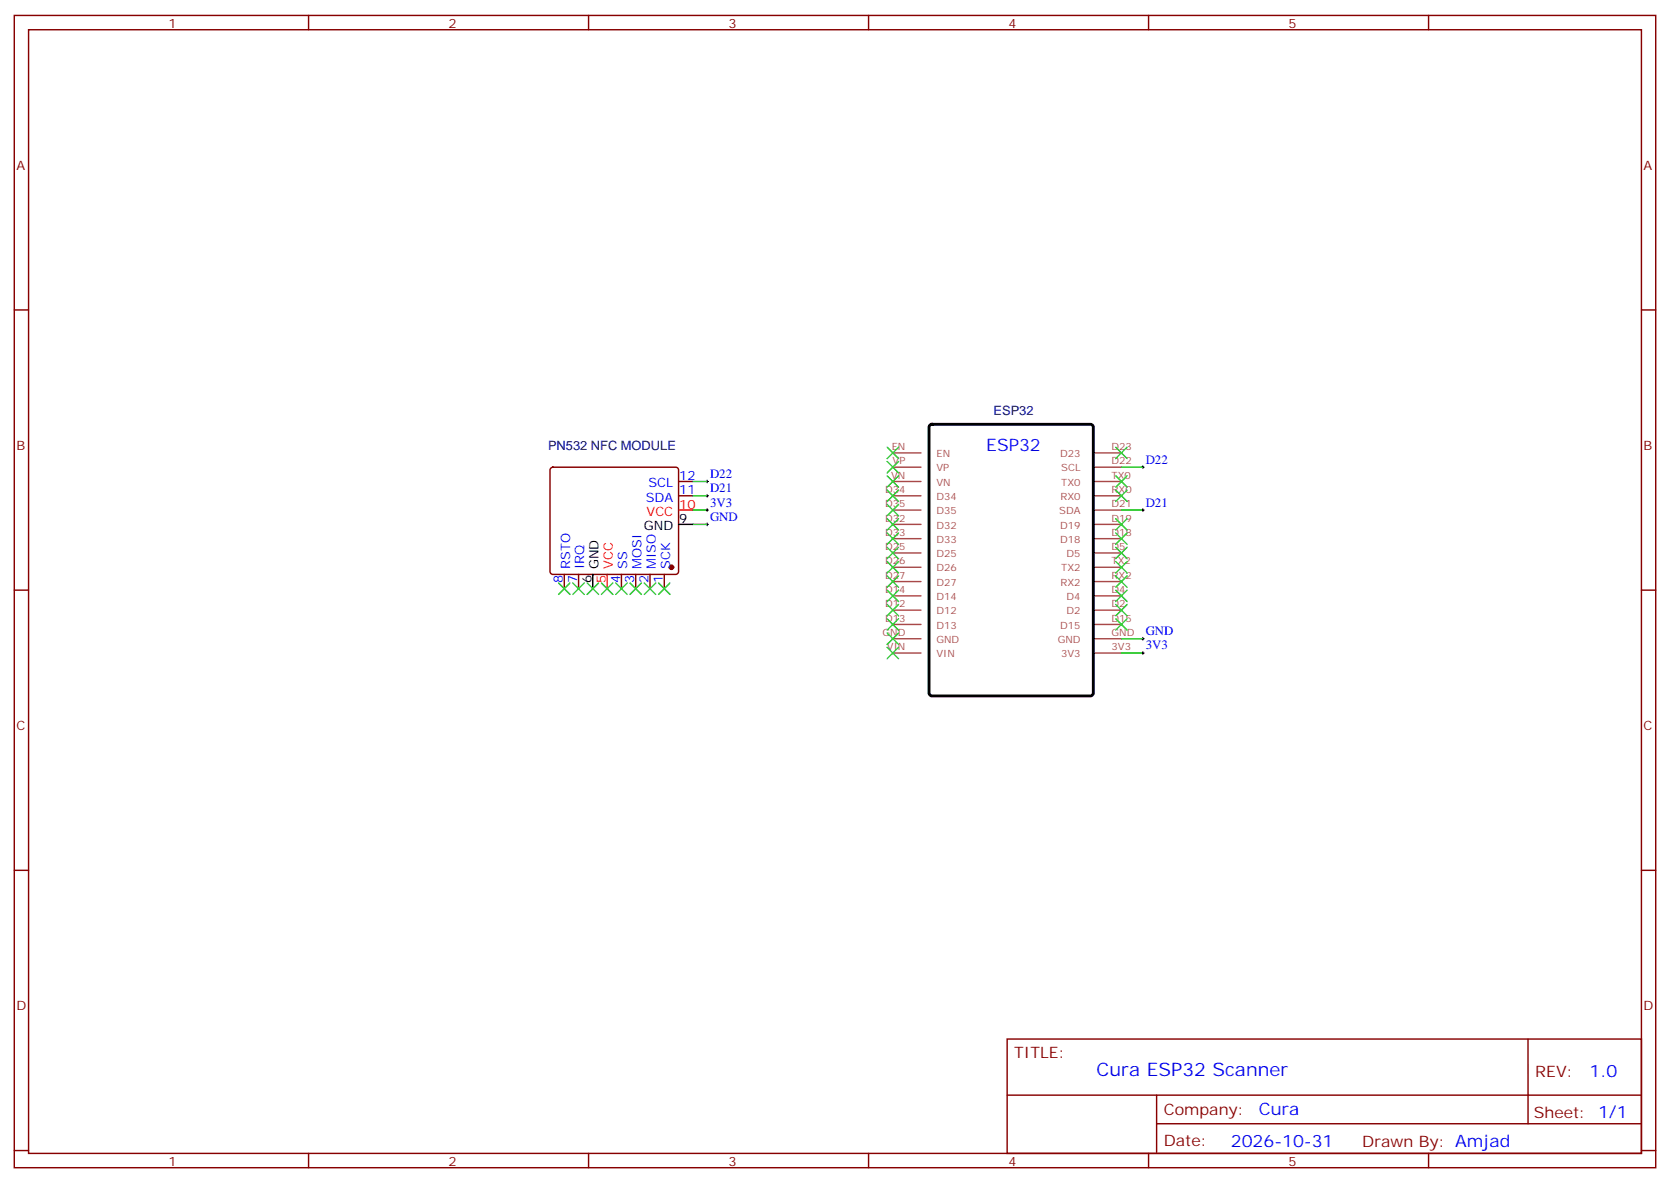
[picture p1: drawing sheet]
<svg xmlns="http://www.w3.org/2000/svg" width="412mm" height="292mm" viewBox="0 0 412 292" stroke-linecap="round" stroke-linejoin="round" font-family="sans-serif">
<g fill="none" stroke="#870000" stroke-width=".35">
<path d="M3.5 3.8h405.4v284.3h-405.4zM7.1 7.3h398.2v277.3h-398.2zM76.2 3.8v3.5M145.3 3.8v3.5M214.5 3.8v3.5M283.6 3.8v3.5M352.8 3.8v3.5M3.5 76.5h3.6M405.3 76.5h3.6M136.1 115.5l.4-.2h30.4a.71 .71 0 0 1 .7 .7v25a.76 .76 0 0 1-.7 .7h-30.4a.76 .76 0 0 1-.7-.7v-25zM167.6 118.8h3.5M167.6 122.3h3.5"/>
<path d="M3.5 145.6h3.6M139.3 141.7v3.6M142.9 141.7v3.6M153.5 141.7v3.6M157 141.7v3.6M160.5 141.7v3.6M164 141.7v3.6M405.3 145.6h3.6M3.5 214.8h3.6M405.3 214.8h3.6M248.7 256.4h156.6v28.2h-156.6zM377.3 256.4v20.9"/>
<path d="M248.7 270.2h156.5M285.6 277.3h119.6M285.6 270.2v14.2M3.5 283.9h3.6M76.2 284.6v3.5M145.3 284.6v3.5M214.5 284.6v3.5M283.6 284.6v3.5M352.8 284.6v3.5M405.3 283.9h3.6"/>
</g>
<g fill="none" stroke="#a64a4a" stroke-width=".35">
<path d="M220.5 118.8h6.9M220.5 115.3h6.9M220.5 111.8h6.9M270 118.8h6.9M270 115.3h6.9M270 111.8h6.9M220.5 140h6.9M220.5 136.5h6.9M220.5 132.9h6.9M220.5 129.4h6.9M220.5 125.9h6.9M220.5 122.3h6.9"/>
<path d="M270 140h6.9M270 136.5h6.9M270 132.9h6.9M270 129.4h6.9M270 125.9h6.9M270 122.3h6.9M220.5 157.6h6.9M220.5 154.1h6.9M220.5 150.6h6.9M220.5 147h6.9M220.5 143.5h6.9M270 157.6h6.9"/>
<path d="M270 154.1h6.9M270 150.6h6.9M270 147h6.9M270 143.5h6.9M220.5 161.1h6.9M270 161.1h6.9"/>
</g>
<path d="M229.7 104.9l.4-.2h39.2a.71 .71 0 0 1 .7 .7v65.6a.76 .76 0 0 1-.7 .7h-39.2a.76 .76 0 0 1-.7-.7v-65.6z" fill="none" stroke="#000" stroke-width=".71"/>
<circle cx="165.8" cy="140" r=".53" fill="#870000" stroke="#870000" stroke-width=".35"/>
<path d="M167.6 125.9h3.5M149.9 141.7v3.6" fill="none" stroke="#f00" stroke-width=".35"/>
<path d="M167.6 129.4h3.5M146.4 141.7v3.6" fill="none" stroke="#000" stroke-width=".35"/>
<g fill="none" stroke="#000" stroke-width=".25">
<path d="M174.3 118.8h.7M174.6 118.5v.7M281.9 115.3h.7M282.2 114.9v.7M174.3 122.3h.7M174.3 125.9h.7M174.3 129.4h.7M174.6 122v.7M174.6 125.5v.7M174.6 129v.8M281.9 125.9h.7M282.2 125.5v.7"/>
<path d="M281.9 157.6h.7M282.2 157.3v.7M281.9 161.1h.7M282.2 160.8v.7"/>
</g>
<path d="M171.1 118.8h3.5M276.9 115.3h5.3M171.1 122.3h3.5M171.1 125.9h3.5M171.1 129.4h3.5M276.9 125.9h5.3M276.9 157.6h5.3M276.9 161.1h5.3" fill="none" stroke="#008700" stroke-width=".35"/>
<g fill="none" stroke="#3c3" stroke-width=".35">
<path d="M219.1 110.3l2.8 2.9M219.1 113.9l2.8 2.8M219.1 117.4l2.8 2.8M221.9 110.3l-2.8 2.9M221.9 113.9l-2.8 2.8M221.9 117.4l-2.8 2.8M275.5 110.3l2.8 2.9M275.5 117.4l2.8 2.8M278.3 110.3l-2.8 2.9M278.3 117.4l-2.8 2.8M219.1 120.9l2.8 2.9M219.1 124.5l2.8 2.8"/>
<path d="M219.1 128l2.8 2.8M219.1 131.5l2.8 2.8M219.1 135l2.8 2.9M219.1 138.6l2.8 2.8M221.9 120.9l-2.8 2.9M221.9 124.5l-2.8 2.8M221.9 128l-2.8 2.8M221.9 131.5l-2.8 2.8M221.9 135l-2.8 2.9M221.9 138.6l-2.8 2.8M275.5 120.9l2.8 2.9M275.5 128l2.8 2.8"/>
<path d="M275.5 131.5l2.8 2.8M275.5 135l2.8 2.9M275.5 138.6l2.8 2.8M278.3 120.9l-2.8 2.9M278.3 128l-2.8 2.8M278.3 131.5l-2.8 2.8M278.3 135l-2.8 2.9M278.3 138.6l-2.8 2.8M137.9 143.9l2.9 2.8M140.8 143.9l-2.9 2.8M141.5 143.9l2.8 2.8M144.3 143.9l-2.8 2.8"/>
<path d="M145 143.9l2.8 2.8M147.8 143.9l-2.8 2.8M148.5 143.9l2.8 2.8M151.3 143.9l-2.8 2.8M152 143.9l2.9 2.8M154.9 143.9l-2.9 2.8M155.6 143.9l2.8 2.8M158.4 143.9l-2.8 2.8M159.1 143.9l2.8 2.8M161.9 143.9l-2.8 2.8M162.6 143.9l2.9 2.8M165.5 143.9l-2.9 2.8"/>
<path d="M219.1 142.1l2.8 2.8M219.1 145.6l2.8 2.8M219.1 149.2l2.8 2.8M219.1 152.7l2.8 2.8M219.1 156.2l2.8 2.8M219.1 159.7l2.8 2.9M221.9 142.1l-2.8 2.8M221.9 145.6l-2.8 2.8M221.9 149.2l-2.8 2.8M221.9 152.7l-2.8 2.8M221.9 156.2l-2.8 2.8M221.9 159.7l-2.8 2.9"/>
<path d="M275.5 142.1l2.8 2.8M275.5 145.6l2.8 2.8M275.5 149.2l2.8 2.8M275.5 152.7l2.8 2.8M278.3 142.1l-2.8 2.8M278.3 145.6l-2.8 2.8M278.3 149.2l-2.8 2.8M278.3 152.7l-2.8 2.8"/>
</g>
<text font-size="4.6" fill="#00f" x="270.8" y="265.4">Cura ESP32 Scanner</text>
<g font-size="4.2" fill="#00f">
<text x="243.5" y="111.3">ESP32</text>
<text x="392.5" y="265.7">1.0</text>
<text x="310.9" y="275.2">Cura</text>
<text x="304" y="283">2026-10-31</text>
</g>
<g font-size="3.9" fill="#800">
<text x="250.5" y="261">TITLE:</text>
<text x="379.1" y="265.7">REV:</text>
<text x="287.4" y="275.2">Company:</text>
<text x="378.7" y="275.8">Sheet: 1/1</text>
<text x="287.4" y="282.9">Date:</text>
<text x="336.4" y="282.9">Drawn By: Amjad</text>
</g>
<g font-size="3.2" fill="#800">
<text x="41.6" y="6.8">1</text>
<text x="110.8" y="6.8">2</text>
<text x="179.9" y="6.8">3</text>
<text x="249.1" y="6.8">4</text>
<text x="318.2" y="6.8">5</text>
<text x="4.1" y="41.9">A</text>
<text x="405.9" y="41.9">A</text>
<text x="4.1" y="111.1">B</text>
<text x="405.9" y="111.1">B</text>
<text x="4.1" y="180.2">C</text>
<text x="405.9" y="180.2">C</text>
<text x="4.1" y="249.3">D</text>
<text x="405.9" y="249.3">D</text>
<text x="41.6" y="287.6">1</text>
<text x="110.8" y="287.6">2</text>
<text x="179.9" y="287.6">3</text>
<text x="249.1" y="287.6">4</text>
<text x="318.2" y="287.6">5</text>
</g>
<g font-size="3.2" fill="#000080">
<text x="245.3" y="102.4">ESP32</text>
<text x="135.3" y="111.1">PN532 NFC MODULE</text>
</g>
<g font-size="3.2" fill="#00f">
<text x="167.7" y="118.5">12</text>
<text x="175.3" y="117.9">D22</text>
<text x="282.9" y="114.4">D22</text>
<text x="159.5" y="123.8">SDA</text>
<text x="160.1" y="120.2">SCL</text>
<text x="167.7" y="122">11</text>
<text x="175.3" y="121.5">D21</text>
<text x="175.3" y="125">3V3</text>
<text x="282.9" y="125">D21</text>
<text x="175.3" y="128.5">GND</text>
<text x="139" y="143.9" transform="rotate(-90 139 143.9)">8</text>
<text x="140.8" y="140.4" transform="rotate(-90 140.8 140.4)">RSTO</text>
<text x="142.5" y="143.9" transform="rotate(-90 142.5 143.9)">7</text>
<text x="144.3" y="140.4" transform="rotate(-90 144.3 140.4)">IRQ</text>
<text x="153.1" y="143.9" transform="rotate(-90 153.1 143.9)">4</text>
<text x="154.9" y="140.4" transform="rotate(-90 154.9 140.4)">SS</text>
<text x="156.6" y="143.9" transform="rotate(-90 156.6 143.9)">3</text>
<text x="158.4" y="140.4" transform="rotate(-90 158.4 140.4)">MOSI</text>
<text x="160.2" y="143.9" transform="rotate(-90 160.2 143.9)">2</text>
<text x="161.9" y="140.4" transform="rotate(-90 161.9 140.4)">MISO</text>
<text x="163.7" y="143.9" transform="rotate(-90 163.7 143.9)">1</text>
<text x="165.5" y="140.4" transform="rotate(-90 165.5 140.4)">SCK</text>
<text x="282.9" y="160.3">3V3</text>
<text x="282.9" y="156.7">GND</text>
</g>
<g font-size="3.2" fill="#f00">
<text x="167.7" y="125.5">10</text>
<text x="159.7" y="127.3">VCC</text>
<text x="149.6" y="143.9" transform="rotate(-90 149.6 143.9)">5</text>
<text x="151.3" y="140.4" transform="rotate(-90 151.3 140.4)">VCC</text>
</g>
<g font-size="3.2">
<text x="159" y="130.8">GND</text>
<text x="167.7" y="129">9</text>
<text x="146" y="143.9" transform="rotate(-90 146 143.9)">6</text>
<text x="147.8" y="140.4" transform="rotate(-90 147.8 140.4)">GND</text>
</g>
<g font-size="2.5" fill="#a54b4b">
<text x="220.2" y="111.1">EN</text>
<text x="231.2" y="112.8">EN</text>
<text x="261.8" y="112.8">D23</text>
<text x="274.5" y="111.1">D23</text>
<text x="220.1" y="118.1">VN</text>
<text x="220.4" y="114.6">VP</text>
<text x="231.2" y="119.9">VN</text>
<text x="231.2" y="116.3">VP</text>
<text x="262.1" y="116.3">SCL</text>
<text x="262.1" y="119.9">TX0</text>
<text x="274.5" y="118.1">TX0</text>
<text x="274.5" y="114.6">D22</text>
<text x="218.6" y="125.2">D35</text>
<text x="218.6" y="121.6">D34</text>
<text x="231.2" y="123.4">D34</text>
<text x="261.9" y="123.4">RX0</text>
<text x="274.5" y="125.2">D21</text>
<text x="274.5" y="121.6">RX0</text>
<text x="218.6" y="128.7">D32</text>
<text x="231.2" y="130.4">D32</text>
<text x="231.2" y="126.9">D35</text>
<text x="261.6" y="126.9">SDA</text>
<text x="261.8" y="130.4">D19</text>
<text x="274.5" y="128.7">D19</text>
<text x="218.6" y="135.8">D25</text>
<text x="218.6" y="132.2">D33</text>
<text x="231.2" y="137.5">D25</text>
<text x="231.2" y="134">D33</text>
<text x="261.8" y="134">D18</text>
<text x="263.4" y="137.5">D5</text>
<text x="274.5" y="135.8">D5</text>
<text x="274.5" y="132.2">D18</text>
<text x="218.6" y="142.8">D27</text>
<text x="218.6" y="139.3">D26</text>
<text x="231.2" y="141">D26</text>
<text x="262.1" y="141">TX2</text>
<text x="274.5" y="142.8">RX2</text>
<text x="274.5" y="139.3">TX2</text>
<text x="218.6" y="149.9">D12</text>
<text x="218.6" y="146.3">D14</text>
<text x="231.2" y="148.1">D14</text>
<text x="231.2" y="144.6">D27</text>
<text x="261.9" y="144.6">RX2</text>
<text x="263.4" y="148.1">D4</text>
<text x="274.5" y="149.9">D2</text>
<text x="274.5" y="146.3">D4</text>
<text x="218.6" y="153.4">D13</text>
<text x="231.2" y="155.1">D13</text>
<text x="231.2" y="151.6">D12</text>
<text x="261.8" y="155.1">D15</text>
<text x="263.4" y="151.6">D2</text>
<text x="274.5" y="153.4">D15</text>
<text x="217.9" y="156.9">GND</text>
<text x="219" y="160.5">VIN</text>
<text x="231.2" y="158.7">GND</text>
<text x="261.2" y="158.7">GND</text>
<text x="274.5" y="160.5">3V3</text>
<text x="274.5" y="156.9">GND</text>
<text x="231.2" y="162.2">VIN</text>
<text x="262" y="162.2">3V3</text>
</g>
</svg>
